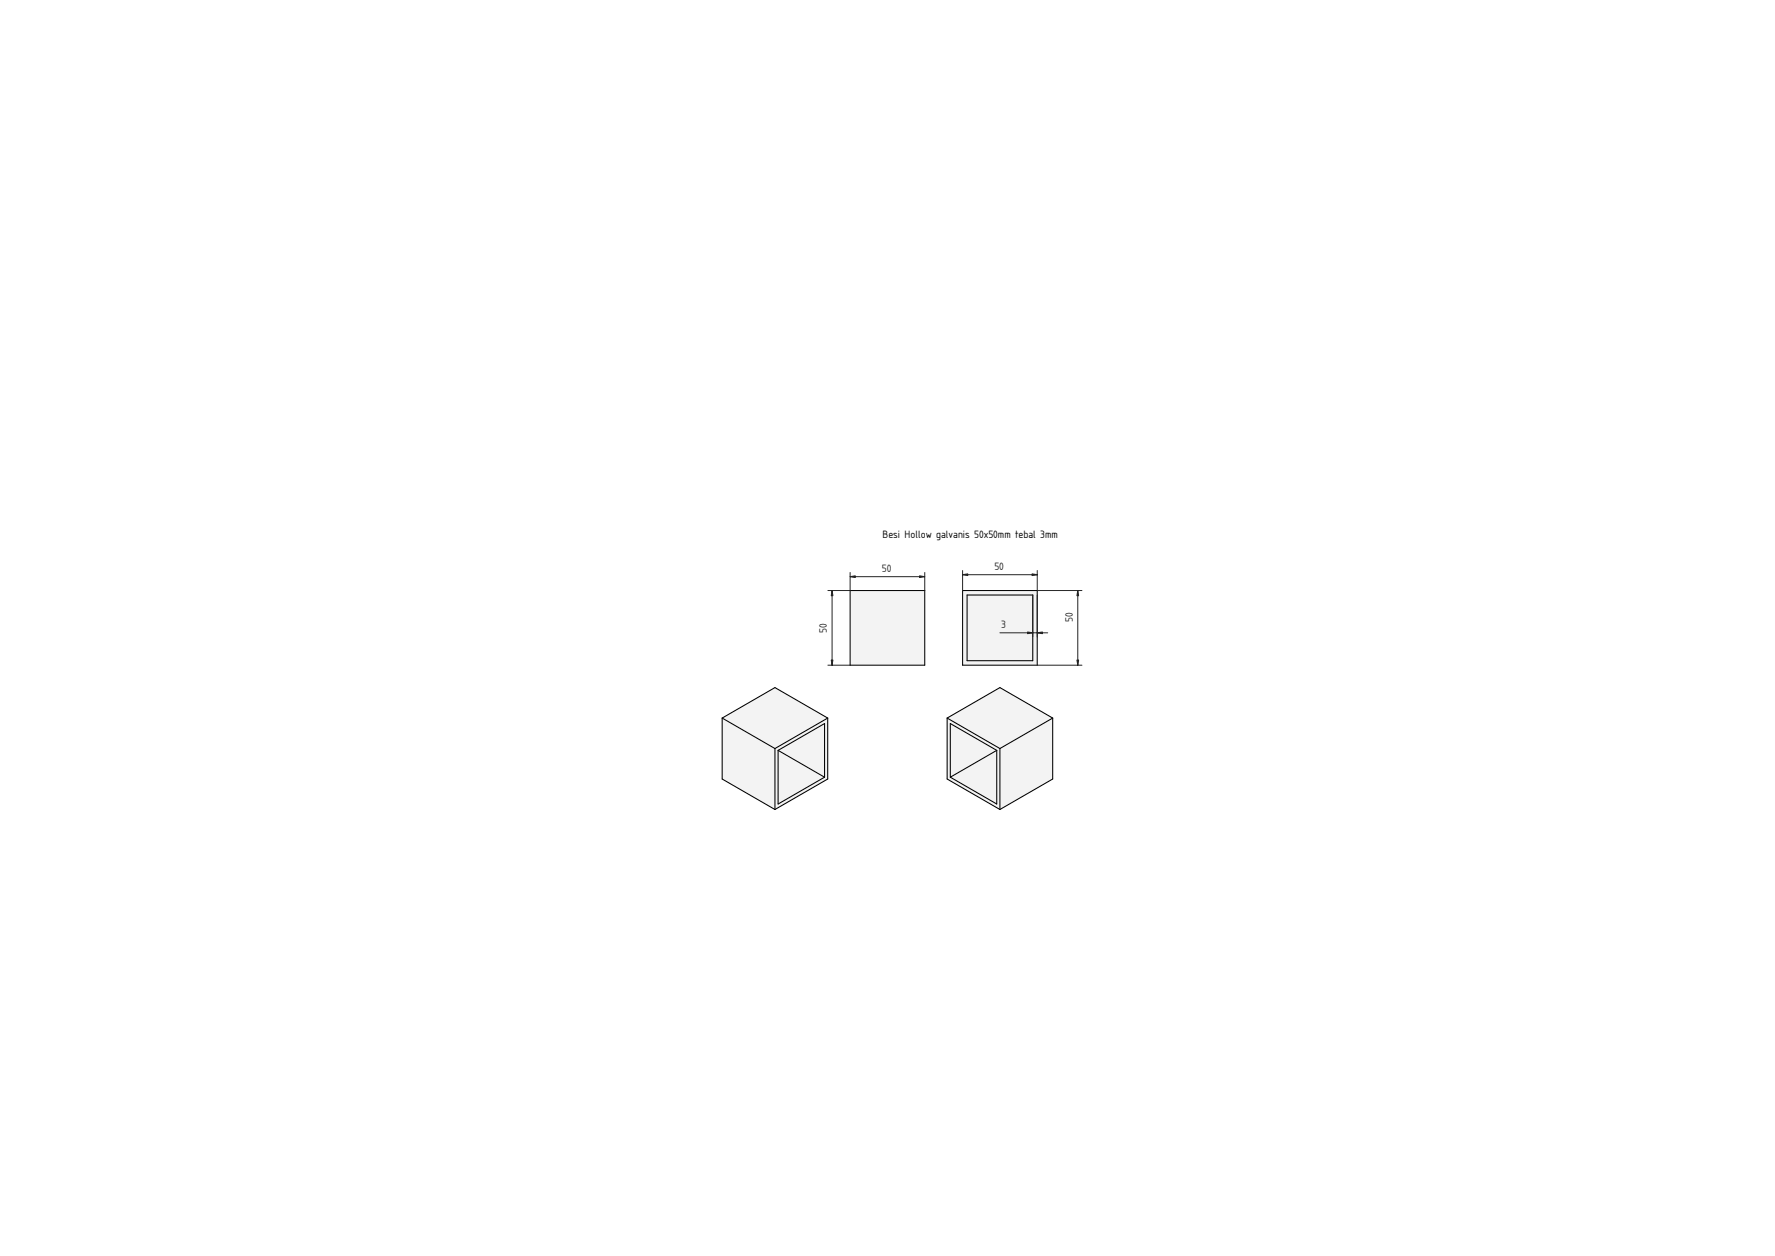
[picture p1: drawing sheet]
<svg xmlns="http://www.w3.org/2000/svg" width="1189mm" height="841mm" viewBox="0 0 1189 841" stroke-linecap="round" stroke-linejoin="round" font-family="sans-serif">
<path d="M569 395h50v50h-50z" fill-rule="evenodd" fill="#f1f3f5"/>
<path d="M569 395h50v50h-50z" fill="none" stroke="#000" stroke-width=".7"/>
<path d="M557 395v50M569 386h50M569 383v12h-14M619 383v12M555 445h14" fill="none" stroke="#212529" stroke-width=".67"/>
<g fill="#212529" stroke="#212529" stroke-width=".67">
<path d="M569 386h4v1z"/>
<path d="M616 386h3l-3 1z"/>
<path d="M557 442h1l-1 3z"/>
<path d="M557 395l1 4h-1z"/>
</g>
<g fill="#f1f3f5">
<path d="M636 520l32-18v36z"/>
<path d="M636 484l32 18-32 18z"/>
<path d="M634 481l36-21 35 21v41l-35 20-36-20z" fill-rule="evenodd"/>
<path d="M634 481l36 20v41l-36-20z" fill-rule="evenodd"/>
<path d="M634 481l36-21 35 21-35 20z" fill-rule="evenodd"/>
<path d="M670 501l35-20v41l-35 20z" fill-rule="evenodd"/>
<path d="M636 484l32 18v36l-32-18z" fill-rule="evenodd"/>
</g>
<path d="M634 481l36-21 35 21M634 481l36 20M634 481v41l36 20M705 481l-35 20M705 481v41l-35 20M668 502l-32 18M668 502l-32-18v36M668 502v36l-32-18M670 501v41" fill="none" stroke="#000" stroke-width=".7"/>
<g fill="#f1f3f5">
<path d="M521 502l31-18v36z"/>
<path d="M521 502l31 18-31 18z"/>
<path d="M484 481l35-21 35 21v41l-35 20-35-20z" fill-rule="evenodd"/>
<path d="M484 481l35 20v41l-35-20z" fill-rule="evenodd"/>
<path d="M484 481l35-21 35 21-35 20z" fill-rule="evenodd"/>
<path d="M519 501l35-20v41l-35 20z" fill-rule="evenodd"/>
<path d="M521 502l31-18v36l-31 18z" fill-rule="evenodd"/>
</g>
<path d="M484 481l35-21 35 21M484 481l35 20M484 481v41l35 20M554 481l-35 20M554 481v41l-35 20M519 501v41M521 502l31 18M521 502v36l31-18M521 502l31-18v36" fill="none" stroke="#000" stroke-width=".7"/>
<g fill="#f1f3f5">
<path d="M645 395h50v50h-50z" fill-rule="evenodd"/>
<path d="M648 398h44v44h-44z" fill-rule="evenodd"/>
</g>
<path d="M645 395h50v50h-50zM648 398h44v44h-44z" fill="none" stroke="#000" stroke-width=".7"/>
<path d="M645 385h50M645 382v13M692 398v29M695 382v13h30M695 398v29M722 395v50M670 424h32M695 445h30" fill="none" stroke="#212529" stroke-width=".67"/>
<g fill="#212529" stroke="#212529" stroke-width=".67">
<path d="M691 384l4 1h-4z"/>
<path d="M645 385l3-1v1z"/>
<path d="M721 442h1v3z"/>
<path d="M722 395v4h-1z"/>
<path d="M695 424l3-1v1z"/>
<path d="M688 423l4 1h-4z"/>
</g>
<text font-size="6.7" x="591" y="360">Besi Hollow galvanis 50x50mm tebal 3mm</text>
<g font-size="6.7" fill="#212529">
<text x="591" y="383">50</text>
<text x="666" y="381">50</text>
<text x="718" y="416" transform="rotate(-90 718 416)">50</text>
<text x="554" y="424" transform="rotate(-90 554 424)">50</text>
<text x="670" y="420">3</text>
</g>
</svg>
